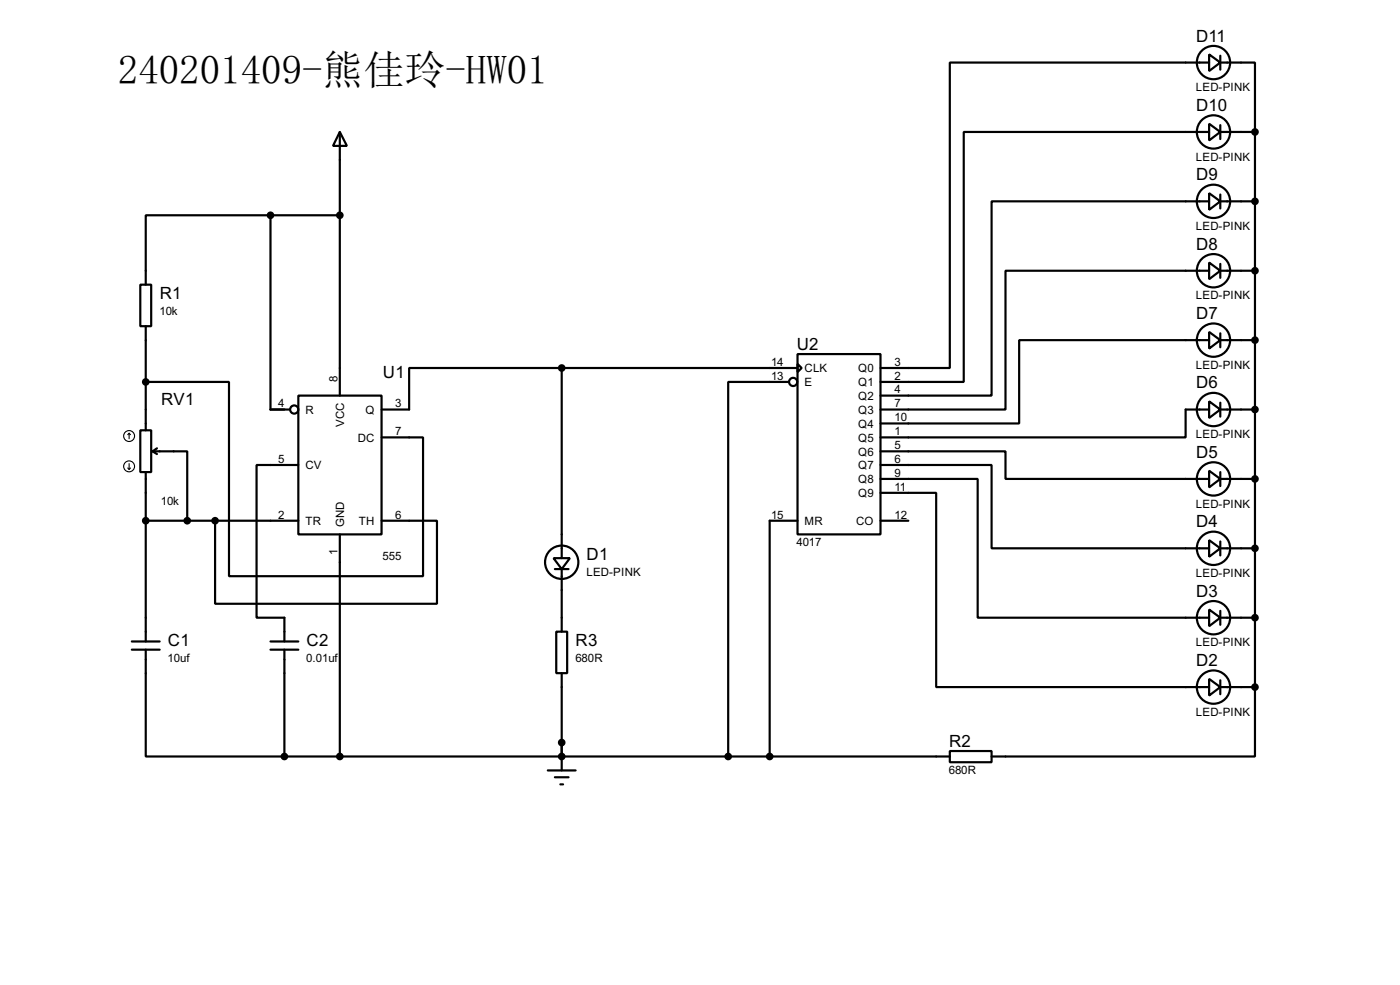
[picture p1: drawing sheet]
<svg xmlns="http://www.w3.org/2000/svg" width="256mm" height="180mm" viewBox="0 0 256 180" stroke-linecap="round" stroke-linejoin="round" font-family="sans-serif">
<g fill="none" stroke="#000" stroke-width=".4">
<path d="M221.5 10l2.1 1.5-2.1 1.5zM221.5 11.5h-47.5v55.9h-12.7M223.6 11.5h6.3v12.7M223.6 10.2v2.6M49.6 39.4h-22.9v12.7M49.6 39.4v35.6h3.5M49.6 39.4h12.7M62.3 24.2l1.3 2.5h-2.6zM62.3 24.2v48.2M221.5 35.4l2.1 1.5-2.1 1.5zM221.5 22.7l2.1 1.5-2.1 1.5zM221.5 36.9h-39.8v35.5h-20.4"/>
<path d="M221.5 24.2h-44.9v45.7h-15.3M223.6 36.9h6.3M223.6 24.2h6.3M223.6 22.9v2.6M223.6 35.6v2.6M229.9 24.2v101.6M25.7 52.1h2v7.6h-2zM26.7 59.7v19.1M221.5 48.1l2.1 1.5-2.1 1.5zM221.5 49.6h-37.3v25.4h-22.9M223.6 49.6h6.3M223.6 48.3v2.6"/>
<path d="M25.7 78.8h2v7.6h-2zM26.7 69.9h15.3v35.6h35.5v-25.4h-7.6M54.7 72.4h15.2v25.4h-15.2zM102.9 67.4h-27.9v7.6h-5.1M102.9 67.4v34.8M102.9 67.4h43.2M144.6 69.9h-11.2v68.6M146.1 64.8h15.2v33h-15.2zM146.1 66.6l.8 .8-.8 .7zM221.5 73.5l2.1 1.5-2.1 1.5zM221.5 60.8l2.1 1.5-2.1 1.5zM221.5 75h-4.3v5.1h-55.9"/>
<path d="M221.5 62.3h-34.8v15.2h-25.4M223.6 75h6.3M223.6 62.3h6.3M223.6 61v2.6M223.6 73.7v2.6M26.7 86.4v31M26.7 95.3h28M28 82.6h6.3v12.7M28 82.6l.8 .5M28.8 82.1l-.8 .5M39.4 95.3v15.2h40.7v-15.2h-10.2M54.7 85.1h-7.7v28h5.1v4.3"/>
<path d="M62.3 97.8v40.7M146.1 95.3h-5.1v43.2M161.3 90.2h10.2v35.6h50M161.3 85.1h20.4v15.3h39.8M161.3 87.7h17.8v25.4h42.4M161.3 82.6h22.9v5.1h37.3M161.3 95.3h5.1M221.5 98.9l2.1 1.5-2.1 1.5zM221.5 86.2l2.1 1.5-2.1 1.5zM223.6 87.7h6.3M223.6 86.4v2.6M223.6 99.1v2.6"/>
<path d="M24.2 118.9h5.1M24.2 117.4h5.1M26.7 118.9v19.6h25.4M49.6 118.9h5.1M49.6 117.4h5.1M52.1 118.9v19.6M101.4 102.2h3l-1.5 2zM101.7 104.2h2.5M101.9 115.6h2v7.6h-2zM102.9 104.2v11.4M221.5 111.6l2.1 1.5-2.1 1.5zM223.6 113.1h6.3"/>
<path d="M223.6 100.4h6.3M223.6 111.8v2.6M52.1 138.5h10.2M102.9 135.9v2.6h-40.6M102.9 123.2v17.8M102.9 138.5h71.1M174 137.5h7.7v2h-7.7zM221.5 124.3l2.1 1.5-2.1 1.5zM223.6 125.8h6.3M223.6 124.5v2.6M229.9 125.8v12.7h-48.2M100.4 141h5.1"/>
<path d="M101.7 142.3h2.5M102.7 143.6h.5"/>
<circle cx="222.3" cy="11.5" r="3.1"/>
<circle cx="222.3" cy="36.9" r="3.1"/>
<circle cx="222.3" cy="24.2" r="3.1"/>
<circle cx="222.3" cy="49.6" r="3.1"/>
<circle cx="53.9" cy="75" r=".75"/>
<circle cx="145.3" cy="69.9" r=".75"/>
<circle cx="222.3" cy="62.3" r="3.1"/>
<circle cx="222.3" cy="75" r="3.1"/>
<circle cx="222.3" cy="87.7" r="3.1"/>
<circle cx="102.9" cy="102.9" r="3.1"/>
<circle cx="222.3" cy="113.1" r="3.1"/>
<circle cx="222.3" cy="100.4" r="3.1"/>
<circle cx="222.3" cy="125.8" r="3.1"/>
</g>
<circle cx="102.9" cy="138.5" r=".2" fill="#000"/>
<g fill="none" stroke="#000" stroke-width=".2">
<path d="M23.7 79.3l-.3 .3M23.7 79.3l.2 .3M23.7 79.3v1M23.4 85.7l.3 .2M23.7 84.9v1M23.9 85.7l-.2 .2"/>
<circle cx="23.6" cy="79.8" r="1"/>
<circle cx="23.6" cy="85.4" r="1"/>
</g>
<g fill="#000" stroke="#000" stroke-width=".4">
<circle cx="49.5" cy="39.4" r=".5"/>
<circle cx="62.2" cy="39.4" r=".5"/>
<circle cx="229.9" cy="24.2" r=".5"/>
<circle cx="229.9" cy="36.9" r=".5"/>
<circle cx="229.9" cy="49.6" r=".5"/>
<circle cx="26.7" cy="69.9" r=".5"/>
<circle cx="102.9" cy="67.4" r=".5"/>
<circle cx="229.9" cy="75" r=".5"/>
<circle cx="229.9" cy="62.3" r=".5"/>
<circle cx="26.7" cy="95.3" r=".5"/>
<circle cx="34.3" cy="95.3" r=".5"/>
<circle cx="39.4" cy="95.3" r=".5"/>
<circle cx="229.9" cy="87.7" r=".5"/>
<circle cx="229.9" cy="113.1" r=".5"/>
<circle cx="229.9" cy="100.4" r=".5"/>
<circle cx="52.1" cy="138.5" r=".5"/>
<circle cx="62.2" cy="138.5" r=".5"/>
<circle cx="102.9" cy="138.5" r=".5"/>
<circle cx="102.9" cy="135.9" r=".5"/>
<circle cx="133.4" cy="138.5" r=".5"/>
<circle cx="141" cy="138.5" r=".5"/>
<circle cx="229.9" cy="125.8" r=".5"/>
</g>
<text font-size="7.5" x="21.6" y="15.5">240201409-熊佳玲-HW01</text>
<g font-size="3.5">
<text x="219.1" y="7.6">D11</text>
<text x="219.1" y="20.3">D10</text>
<text x="219.1" y="33">D9</text>
<text x="219.1" y="45.7">D8</text>
<text x="29.3" y="54.8">R1</text>
<text x="219.1" y="58.4">D7</text>
<text x="146" y="64">U2</text>
<text x="70.2" y="69.1">U1</text>
<text x="219.1" y="71.1">D6</text>
<text x="29.5" y="74.1">RV1</text>
<text x="219.1" y="83.8">D5</text>
<text x="219.1" y="96.5">D4</text>
<text x="107.5" y="102.6">D1</text>
<text x="219.1" y="109.2">D3</text>
<text x="30.8" y="118.3">C1</text>
<text x="56.2" y="118.3">C2</text>
<text x="105.5" y="118.3">R3</text>
<text x="219.1" y="121.9">D2</text>
<text x="173.9" y="136.7">R2</text>
</g>
<g font-size="2.4">
<text x="219.1" y="16.7">LED-PINK</text>
<text x="219.1" y="29.4">LED-PINK</text>
<text x="219.1" y="42.1">LED-PINK</text>
<text x="29.2" y="57.7">10k</text>
<text x="219.1" y="54.8">LED-PINK</text>
<text x="61.9" y="69.9" transform="rotate(-90 61.9 69.9)">8</text>
<text x="141.3" y="67">14</text>
<text x="141.3" y="69.5">13</text>
<text x="147.4" y="68.1">CLK</text>
<text x="147.4" y="70.7">E</text>
<text x="157.2" y="68.1">Q0</text>
<text x="157.2" y="70.7">Q1</text>
<text x="163.9" y="67">3</text>
<text x="163.9" y="69.5">2</text>
<text x="163.9" y="72">4</text>
<text x="219.1" y="67.5">LED-PINK</text>
<text x="51" y="74.6">4</text>
<text x="55.9" y="75.8">R</text>
<text x="66.9" y="75.8">Q</text>
<text x="72.4" y="74.6">3</text>
<text x="157.2" y="73.2">Q2</text>
<text x="157.2" y="75.8">Q3</text>
<text x="163.9" y="74.6">7</text>
<text x="163.9" y="77.1">10</text>
<text x="63.1" y="78.2" transform="rotate(-90 63.1 78.2)">VCC</text>
<text x="65.5" y="80.8">DC</text>
<text x="72.4" y="79.7">7</text>
<text x="157.2" y="78.3">Q4</text>
<text x="157.2" y="80.8">Q5</text>
<text x="157.2" y="83.4">Q6</text>
<text x="163.9" y="79.7">1</text>
<text x="163.9" y="82.2">5</text>
<text x="219.1" y="80.2">LED-PINK</text>
<text x="51" y="84.7">5</text>
<text x="55.9" y="85.9">CV</text>
<text x="157.2" y="85.9">Q7</text>
<text x="157.2" y="88.5">Q8</text>
<text x="163.9" y="84.7">6</text>
<text x="163.9" y="87.3">9</text>
<text x="163.9" y="89.8">11</text>
<text x="29.5" y="92.4">10k</text>
<text x="51" y="94.9">2</text>
<text x="72.4" y="94.9">6</text>
<text x="141.3" y="94.9">15</text>
<text x="157.2" y="91">Q9</text>
<text x="163.9" y="94.9">12</text>
<text x="219.1" y="92.9">LED-PINK</text>
<text x="55.9" y="96.1">TR</text>
<text x="61.9" y="101.5" transform="rotate(-90 61.9 101.5)">1</text>
<text x="63.1" y="96.5" transform="rotate(-90 63.1 96.5)">GND</text>
<text x="65.7" y="96.1">TH</text>
<text x="145.9" y="100">4017</text>
<text x="147.4" y="96.1">MR</text>
<text x="156.8" y="96.1">CO</text>
<text x="70.1" y="102.6">555</text>
<text x="107.4" y="105.5">LED-PINK</text>
<text x="219.1" y="105.6">LED-PINK</text>
<text x="219.1" y="118.3">LED-PINK</text>
<text x="30.7" y="121.2">10uf</text>
<text x="56.1" y="121.2">0.01uf</text>
<text x="105.4" y="121.2">680R</text>
<text x="219.1" y="131">LED-PINK</text>
<text x="173.8" y="141.7">680R</text>
</g>
</svg>
